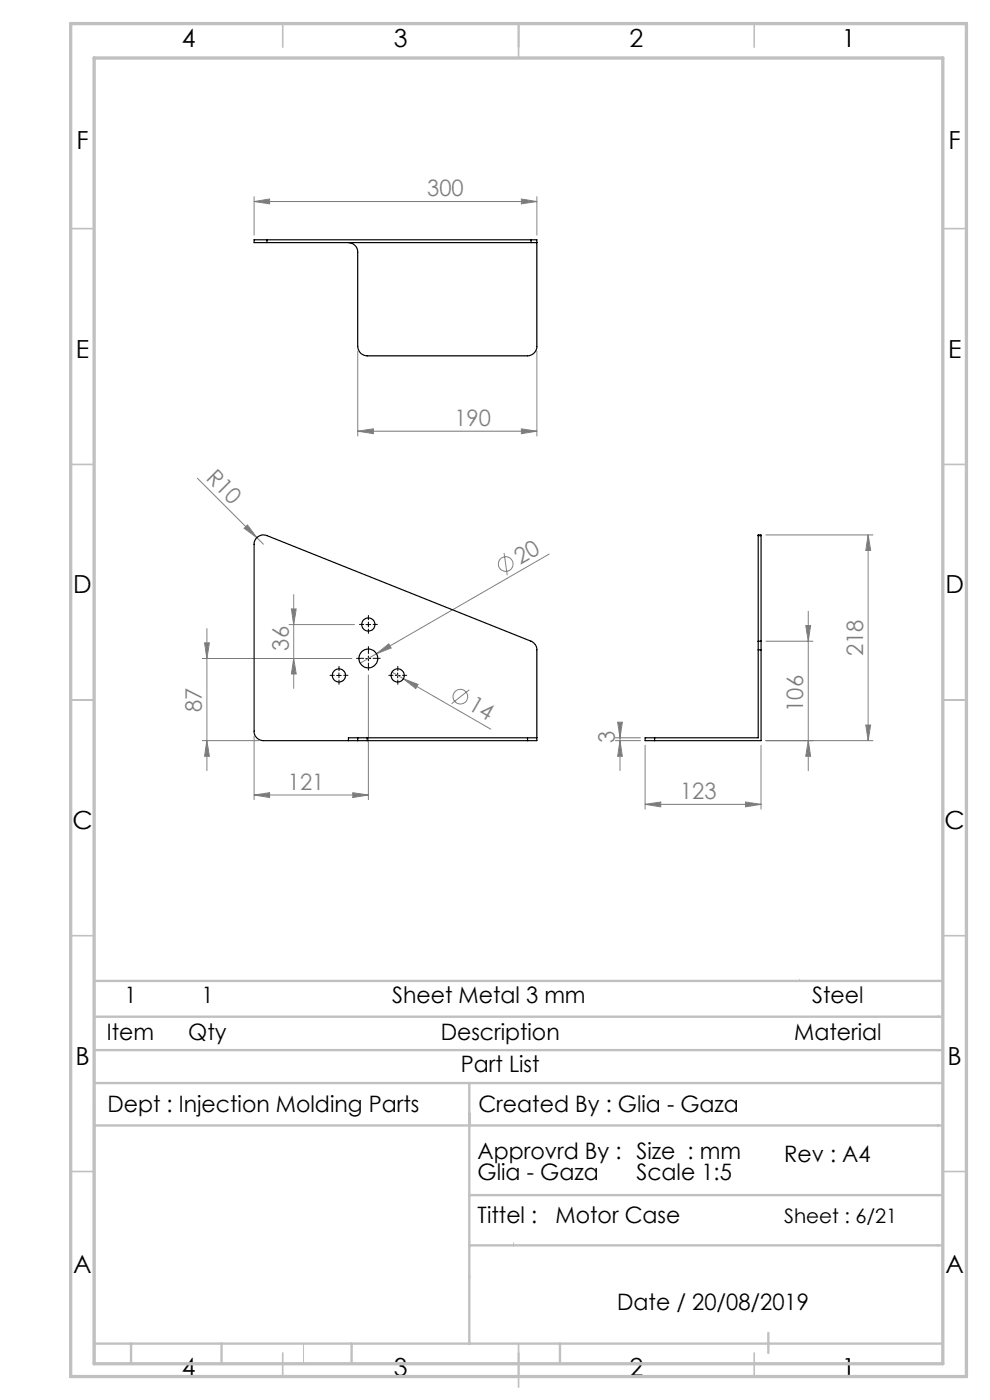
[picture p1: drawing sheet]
<svg xmlns="http://www.w3.org/2000/svg" width="210mm" height="297mm" viewBox="0 0 210 297" stroke-linecap="round" stroke-linejoin="round" font-family="sans-serif">
<g fill="none" stroke="#808080" stroke-width=".21">
<path d="M53.9 42.8l3.3-.6v1zM53.9 41.7v8.2M53.9 42.8h60M110.6 42.2l3.3 .6-3.3 .4zM113.9 41.7v8.2M75.9 74.5v18M113.9 74.5v18M75.9 91.5l3.3-.5v1zM75.9 91.5h38M110.6 91l3.3 .5-3.3 .5zM41.9 101.5l12.6 12.5M51.8 112.1l.7-.7 2 2.6z"/>
<path d="M54.5 114l1.4 1.5M106.9 117.3l.7 4.7M116.5 117.5l-36.6 21.2M162.5 113.5h22.7M184.1 113.5v43.6M184.2 113.5l.5 3.3h-1zM42.9 139.7h31.7M43.4 136.4h1l-.5 3.3zM43.9 133.3v30.2M61.3 132.5h13.9M61.8 129.2h1l-.5 3.3zM62.3 126.1v19.9"/>
<path d="M62.3 139.7l.5 3.3h-1zM79.9 138.7l2.6-2.1 .5 .9zM79.9 138.7l-3.5 2M162.5 136h9.9M170.9 132.7h1l-.4 3.3zM171.4 129.7v33.8M42.9 157.1h12M43.9 157.1l.5 3.3h-1zM53.9 156.1v13.5M78.1 143.2v26.4M83.1 142.6l2.5 1.4M85.6 144l3.1 1.2-.5 .9z"/>
<path d="M85.6 144l18.5 10.7M99.6 146.3l-3.8 3M130.5 157.1h5.4M130.5 156.5h5.4M131 153.2h1l-.5 3.3zM131.5 157.1l.5 3.3h-1zM131.5 153.7v9.8M136.8 158.1v13.6M161.4 158.1v13.6M162.5 157.1h22.7M171.5 157.1l.4 3.3h-1zM183.7 153.8h1l-.5 3.3z"/>
<path d="M53.9 168.7l3.3-.5v1zM53.9 168.7h24.2M74.8 168.2l3.3 .5-3.3 .5zM136.8 170.6l3.4-.5v1.1zM136.8 170.6h24.6M158.2 170.1l3.2 .5-3.2 .6z"/>
<circle cx="107.3" cy="119.7" r="1.56"/>
<circle cx="97.6" cy="147.8" r="1.57"/>
</g>
<g fill="none" stroke="#000" stroke-width=".21" stroke-dasharray="15.2 1.3 1.3 1.3">
<path d="M77.1 139.7h-1.5M77.1 132.5h-.9M78.1 138.7v-1.5M78.1 131.5v-.9M78.1 133.5v.9M79.1 139.7h1.5M79.1 132.5h.9M70.9 143.3h-.9M71.9 142.3v-.9M71.9 144.3v.9M72.9 143.3h.9M78.1 140.7v1.5"/>
<path d="M83.4 143.3h-.9M84.4 142.3v-.9M84.4 144.3v.9M85.4 143.3h.9"/>
</g>
<path d="M77.6 139.7h1M77.6 132.5h1M78.1 132v1M78.1 139.2v1M71.4 143.3h1M71.9 142.8v1M83.9 143.3h1M84.3 142.8v1" fill="none" stroke="#000" stroke-width=".21"/>
<path d="M169.6 207.8l.2 .3M99.6 229.8v23.7M108.9 263.7v.7M64.4 285v4.3" fill="none" stroke="#c0c0c0" stroke-width=".21"/>
<g fill="none" stroke="#c0c0c0" stroke-width=".35">
<path d="M60 5v5M110 5v7.3M160 5v5M15 48.5h5M200 48.5h5M15 98.5h5M200 98.5h5M15 148.5h5M200 148.5h5M15 198.5h5M200 198.5h5M15 248.5h5"/>
<path d="M200 248.5h5M60 287v5M110 285v9.3M160 287v5"/>
</g>
<g fill="none" stroke="#c0c0c0" stroke-width=".5">
<path d="M20 215.7h180M20 208.1h180M20 229.8h180M20 234v55.3M20 238.8h180M20 222.8h180M99.6 229.8v55.2M99.6 253.5h100.4M99.6 264.2h100.4M20 285h180M27.8 285v4.3M47 285v4.3"/>
<path d="M74.6 285v4.3M118.8 285v4.3M163 282.8v4.2"/>
</g>
<path d="M15 5h190v287h-190zM20 12.3h180v277h-180z" fill="none" stroke="#c0c0c0" stroke-width=".7"/>
<g fill="#808080">
<path d="M51.8 112.1l.7-.7 2 2.6z"/>
<path d="M79.9 138.7l2.6-2.1 .5 .9z"/>
<path d="M85.6 144l3.1 1.2-.5 .9z"/>
<path d="M74.8 168.2l3.3 .5-3.3 .5zM53.9 168.7l3.3-.5v1zM110.6 91l3.3 .5-3.3 .5zM75.9 91.5l3.3-.5v1z"/>
<path d="M53.9 42.8l3.3-.6v1zM110.6 42.2l3.3 .6-3.3 .4z"/>
<path d="M136.8 170.6l3.4-.5v1.1zM158.2 170.1l3.2 .5-3.2 .6z"/>
<path d="M62.3 139.7l.5 3.3h-1zM61.8 129.2h1l-.5 3.3zM131.5 157.1l.5 3.3h-1zM131 153.2h1l-.5 3.3z"/>
<path d="M43.4 136.4h1l-.5 3.3zM43.9 157.1l.5 3.3h-1zM184.2 113.5l.5 3.3h-1zM183.7 153.8h1l-.5 3.3zM170.9 132.7h1l-.4 3.3zM171.5 157.1l.4 3.3h-1z"/>
</g>
<g fill="none" stroke="#000" stroke-width=".25">
<path d="M56.6 50.9h-2.7v.6h2.7M56.6 50.9v.6M56.6 51.5h56M56.6 50.9h56M112.6 51.5h1.3M112.6 50.9h1.3v22.6a2.02 2.02 0 0 1-2 2h-34a2.03 2.03 0 0 1-2-2v-20a2.02 2.02 0 0 0-2-2M112.6 50.9v.6M160.8 113.6v-.1h.6v.1M160.8 113.6v22.4M160.8 113.6h.6M161.4 113.6v22.4M160.8 136v1.9"/>
<path d="M160.8 137.9v18.6h-21.9M160.8 137.9h.6M160.8 136h.6M161.4 136v1.9M161.4 137.9v19.2h-22.5M73.9 157.1h-18a1.97 1.97 0 0 1-2-2v-39.6a1.97 1.97 0 0 1 2.7-1.9l56 22.4a1.93 1.93 0 0 1 1.3 1.9v19.2h-2M73.9 157.1h2M75.9 156.5h2M75.9 157.1h2M75.9 156.5h-2v.6M75.9 156.5v.6M77.9 156.5v.6"/>
<path d="M77.9 156.5h34M77.9 157.1h34M111.9 156.5h2M111.9 156.5v.6M138.9 156.5h-2.1v.6h2.1M138.9 156.5v.6"/>
<circle cx="78.1" cy="139.7" r="2"/>
<circle cx="78.1" cy="132.5" r="1.41"/>
<circle cx="71.9" cy="143.3" r="1.41"/>
<circle cx="84.4" cy="143.3" r="1.4"/>
</g>
<g font-size="5.3">
<text x="38.5" y="9.9">4</text>
<text x="83.5" y="9.9">3</text>
<text x="133.6" y="9.9">2</text>
<text x="178.6" y="9.9">1</text>
<text x="16.2" y="31.6">F</text>
<text x="201.2" y="31.6">F</text>
<text x="16.1" y="75.9">E</text>
<text x="201.1" y="75.9">E</text>
<text x="15.5" y="125.9">D</text>
<text x="200.5" y="125.9">D</text>
<text x="15.4" y="175.9">C</text>
<text x="200.4" y="175.9">C</text>
<text x="16" y="225.9">B</text>
<text x="201" y="225.9">B</text>
<text x="15.5" y="270.1">A</text>
<text x="200.5" y="270.1">A</text>
<text x="38.5" y="291.9">4</text>
<text x="83.5" y="291.9">3</text>
<text x="133.6" y="291.9">2</text>
<text x="178.6" y="291.9">1</text>
</g>
<g font-size="4.8" fill="#808080">
<text x="90.6" y="41.7">300</text>
<text x="96.4" y="90.4">190</text>
<text x="43.5" y="101.6" transform="rotate(45 43.5 101.6)">R10</text>
<text x="110.3" y="119.8" transform="rotate(-30 110.3 119.8)">20</text>
<text x="61.2" y="138" transform="rotate(-90 61.2 138)">36</text>
<text x="183.1" y="139.2" transform="rotate(-90 183.1 139.2)">218</text>
<text x="42.8" y="151" transform="rotate(-90 42.8 151)">87</text>
<text x="99.1" y="150.5" transform="rotate(30 99.1 150.5)">14</text>
<text x="170.4" y="151" transform="rotate(-90 170.4 151)">106</text>
<text x="130.5" y="157.6" transform="rotate(-90 130.5 157.6)">3</text>
<text x="61.1" y="167.6">121</text>
<text x="144.3" y="169.5">123</text>
</g>
<g font-size="4.8">
<text x="26.4" y="212.7">1</text>
<text x="42.7" y="212.7">1</text>
<text x="83.2" y="212.8">Sheet Metal 3 mm</text>
<text x="172.3" y="212.7">Steel</text>
<text x="22.7" y="220.7">Item</text>
<text x="39.9" y="220.7">Qty</text>
<text x="93.5" y="220.7">Description</text>
<text x="168.5" y="220.7">Material</text>
<text x="97.8" y="227.5">Part List</text>
<text x="22.8" y="235.8">Dept : Injection Molding Parts</text>
<text x="101.5" y="235.8">Created By : Glia - Gaza</text>
<text x="101.3" y="245.8">Approvrd By : Size : mm</text>
<text x="101.3" y="250.3">Glia - Gaza</text>
<text x="135" y="250.3">Scale 1:5</text>
<text x="166.3" y="246.5">Rev : A4</text>
<text x="101.3" y="259.5">Tittel :</text>
<text x="117.8" y="259.5">Motor Case</text>
<text x="130.9" y="277.8">Date / 20/08/2019</text>
</g>
<text font-size="4.2" x="166.3" y="259.5">Sheet : 6/21</text>
</svg>
